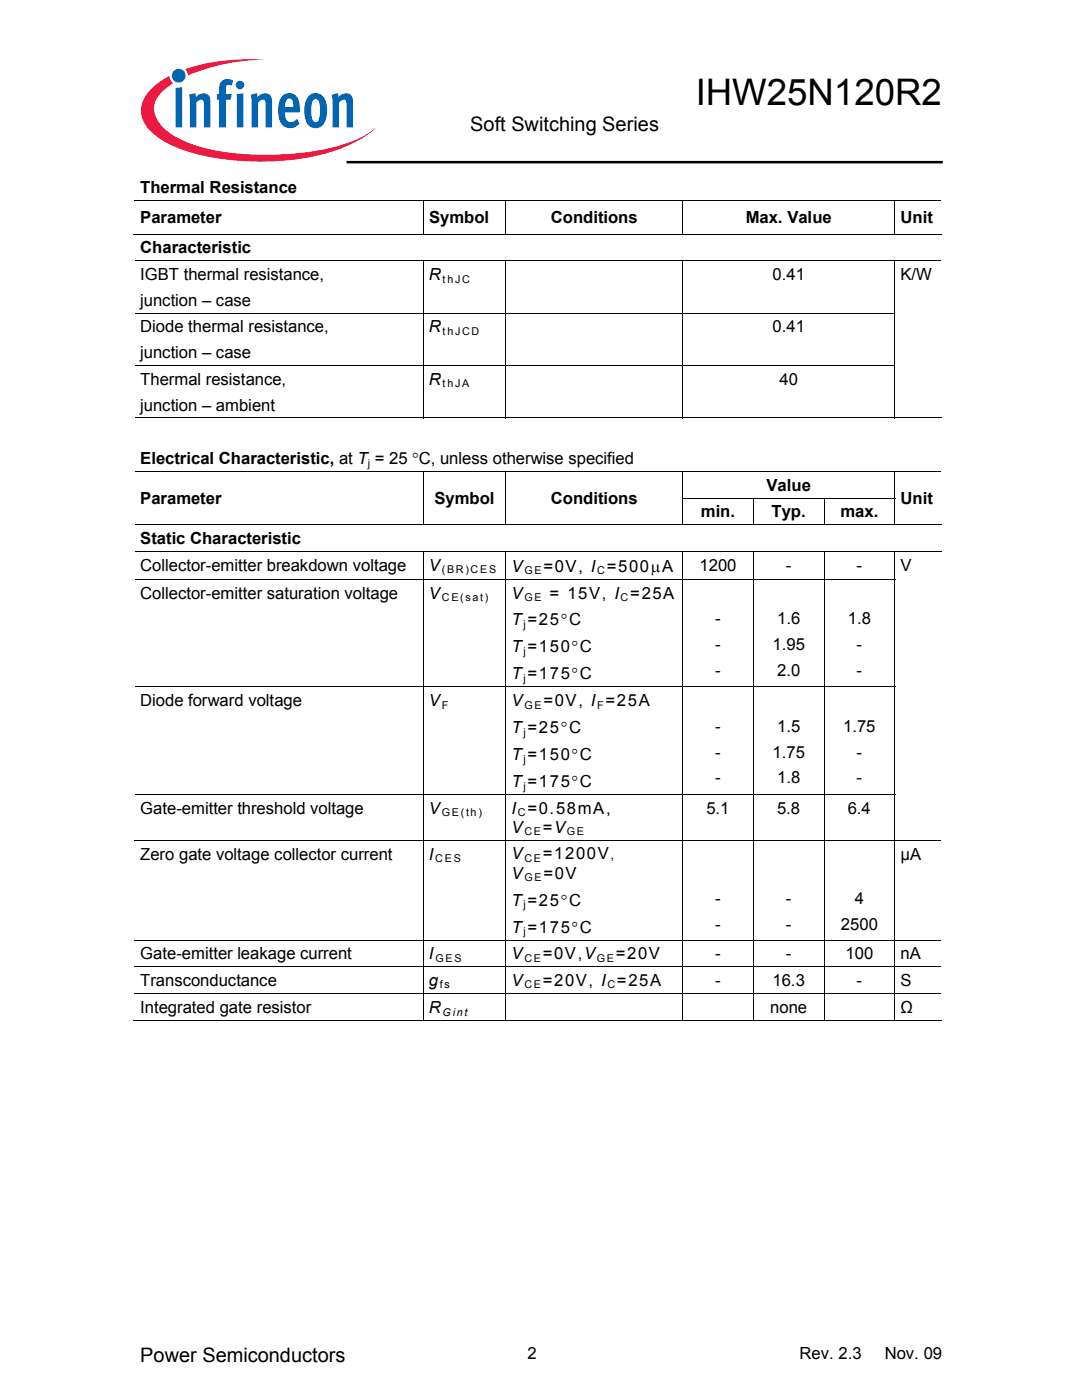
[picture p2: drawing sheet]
<svg xmlns="http://www.w3.org/2000/svg" width="216mm" height="279mm" viewBox="0 0 216 279" stroke-linecap="round" stroke-linejoin="round" font-family="sans-serif">
<path d="M69.2 32.4h118.9" fill="none" stroke="#000" stroke-width=".5"/>
<circle cx="35.7" cy="15.1" r="1.37" fill="#0066b3"/>
<g fill="#ed1941">
<path d="M37 13.8l1-.3a41.2 41.2 0 0 1 15.1-1.6 40.3 40.3 0 0 0-14.8 2.8l-.8 .4-.1-.7z"/>
<path d="M30.2 17.7a14.6 14.6 0 0 1 3.6-2.5 1.85 1.85 0 0 0 .7 1.4 7 7 0 0 0-3.8 4.7 6.1 6.1 0 0 0 2.8 5 26 26 0 0 0 12.6 4.2 56.5 56.5 0 0 0 23.6-2.1 16.4 16.4 0 0 0 5.1-2.8l.1 .1a29.9 29.9 0 0 1-16 6.1 52.5 52.5 0 0 1-23.1-2.1 13.9 13.9 0 0 1-6.8-4.7 5.4 5.4 0 0 1 1.2-7.3z"/>
</g>
<g fill="#0066b3">
<path d="M35.1 17.6l1.2-.2v8h-1.2z"/>
<path d="M37.7 18.9l1.2-.3 .2 .8a1.57 1.57 0 0 1 1.5-.8 1.57 1.57 0 0 1 1.3 1.1l.1 5.7h-1.3v-4.9a.65 .65 0 0 0-.5-.6 .65 .65 0 0 0-.8 .3l-.2 .3v4.9h-1.3v-4.9z"/>
<path d="M44.3 16.1a1.93 1.93 0 0 1 2.2 0l-.3 1-.2-.1a.63 .63 0 0 0-.7 0 .63 .63 0 0 0-.2 .7v1.1h1.2l-.3 1.1h-.9v5.5h-1.4v-5.5h-.4v-1.1h.4a3.2 3.2 0 0 1 .6-2.7z"/>
<path d="M50 18.9l1.2-.3 .2 .8a1.57 1.57 0 0 1 1.5-.8 1.57 1.57 0 0 1 1.3 1.1l.1 5.7h-1.3v-4.9a.65 .65 0 0 0-.5-.6 .65 .65 0 0 0-.8 .3l-.2 .3v4.9h-1.3v-4.9z"/>
<path d="M66.2 18.9l1.2-.3 .2 .8a1.57 1.57 0 0 1 1.5-.8 1.57 1.57 0 0 1 1.3 1.1v5.7h-1.3v-4.9a.65 .65 0 0 0-.5-.6 .65 .65 0 0 0-.7 .3l-.3 .3v4.9h-1.2v-4.9z"/>
<path d="M47 17a.85 .85 0 0 1 1.7 0 .85 .85 0 0 1-1.7 0zM47.3 18.8l1.3-.2v6.8h-1.3z"/>
<path d="M56.4 19.1a1.96 1.96 0 0 1 2-.4 1.96 1.96 0 0 1 1.3 1.7l.2 2h-3a1.43 1.43 0 0 0 1.4 1.9l1-.6 .5 1a2.29 2.29 0 0 1-2.4 .8 2.29 2.29 0 0 1-1.7-1.8 5.2 5.2 0 0 1 .7-4.6zM57.2 19.9l-.3 1.5h1.6v-1a.72 .72 0 0 0-.5-.7 .72 .72 0 0 0-.8 .2z"/>
<path d="M61.8 19a2.06 2.06 0 0 1 3.3 1.4 5.2 5.2 0 0 1-.9 4.8 2.09 2.09 0 0 1-2.2 .2 2.09 2.09 0 0 1-1.1-1.9l-.1-.7a4.5 4.5 0 0 1 1-3.8zM62.6 19.9a4.5 4.5 0 0 0-.5 3.1 1.28 1.28 0 0 0 .9 1.4 1.29 1.29 0 0 0 .8-1.4l.1-1.4a2.36 2.36 0 0 0-.5-1.7l-.4-.1z"/>
</g>
<g fill="none" stroke="#000" stroke-width=".2">
<path d="M26.8 39.9h161M26.6 46.7h57.8M26.9 52h160.9M84.4 40v6.8M84.4 52.1v10.3M84.5 46.7h16.4M100.9 40v6.8M100.9 52.1v10.3M101 46.7h35.1M136.2 40v6.8M136.2 52.1v10.3M136.3 46.7h42.2"/>
<path d="M178.5 40v6.8M178.5 52.1v10.3M178.6 46.7h9.4M26.9 62.5h151.6M26.9 73h151.6M84.4 62.6v10.3M84.4 73v10.5M100.9 62.6v10.3M100.9 73v10.5M136.2 62.6v10.3M136.2 73v10.5M178.5 62.6v10.3"/>
<path d="M178.5 73v10.5M26.9 83.4h57.5M26.9 94.1h160.9M84.4 94.2v5.1M84.4 99.5v5.3M84.5 83.4h16.4M100.9 94.2v5.1M100.9 99.5v5.3M101 83.4h35.1M136.1 99.4h42.5M136.2 94.2v5.1M136.2 99.5v5.3"/>
<path d="M136.3 83.4h42.2M150.3 99.5v5.3M164.4 99.5v5.3M178.5 94.2v5.1M178.5 99.5v5.3M178.6 83.4h9.2M26.9 104.7h57.5M26.9 110h160.9M26.9 115.6h151.7M84.4 110.1v5.4M84.4 115.7v21.3M84.5 104.7h16.4"/>
<path d="M100.9 110.1v5.4M100.9 115.7v21.3M101 104.7h35.1M136.2 110.1v5.4M136.2 115.7v21.3M136.3 104.7h13.9M150.3 110.1v5.4M150.3 115.7v21.3M150.4 104.7h14M164.4 110.1v5.4M164.4 115.7v21.3M164.5 104.7h14"/>
<path d="M178.5 110.1v5.4M178.5 115.7v21.3M178.6 104.7h9.2M26.9 137.1h151.7M84.4 137.2v21.3M100.9 137.2v21.3M136.2 137.2v21.3M150.3 137.2v21.3M164.4 137.2v21.3M178.5 137.2v21.3M26.9 158.6h151.7M84.4 158.7v8.9"/>
<path d="M100.9 158.7v8.9M136.2 158.7v8.9M150.3 158.7v8.9M164.4 158.7v8.9M178.5 158.7v8.9M26.8 167.7h161M84.4 167.8v19.7M100.9 167.8v19.7M136.2 167.8v19.7M150.3 167.8v19.7M164.4 167.8v19.7M178.5 167.8v19.7"/>
<path d="M26.8 187.6h161M26.8 192.9h161M26.8 198.3h161M84.4 187.7v5.1M84.4 193v5.3M84.4 198.4v5.4M100.9 187.7v5.1M100.9 193v5.3M100.9 198.4v5.4M136.2 187.7v5.1M136.2 193v5.3M136.2 198.4v5.4"/>
<path d="M150.3 187.7v5.1M150.3 193v5.3M150.3 198.4v5.4M164.4 187.7v5.1M164.4 193v5.3M164.4 198.4v5.4M178.5 187.7v5.1M178.5 193v5.3M178.5 198.4v5.4M26.6 203.7h57.8M84.5 203.7h16.4M101 203.7h35.1"/>
<path d="M136.3 203.7h13.9M150.4 203.7h14M164.5 203.7h14M178.6 203.7h9.4"/>
</g>
<path d="M178.5 62.4h.1v.2h-.1zM178.5 72.9h.1v.1h-.1zM84.4 99.3h.1v.2h-.1zM100.9 99.3h.1v.2h-.1z" fill="#000"/>
<text font-size="7.3" x="138.8" y="20.9">IHW25N120R2</text>
<g font-size="4">
<text x="93.8" y="26.1">Soft Switching Series</text>
<text x="28" y="271.8">Power Semiconductors</text>
</g>
<g font-size="3.3">
<text x="28" y="38.5">Thermal Resistance</text>
<text x="28" y="44.5">Parameter</text>
<text x="85.6" y="44.5">Symbol</text>
<text x="109.9" y="44.5">Conditions</text>
<text x="148.8" y="44.5">Max. Value</text>
<text x="179.7" y="44.5">Unit</text>
<text x="28" y="50.6">Characteristic</text>
<text x="28" y="55.9">IGBT thermal resistance,</text>
<text x="85.6" y="55.9">R</text>
<text x="154.2" y="55.9">0.41</text>
<text x="179.7" y="55.9">K/W</text>
<text x="28" y="61">junction – case</text>
<text x="28" y="66.3">Diode thermal resistance,</text>
<text x="28" y="71.5">junction – case</text>
<text x="85.6" y="66.3">R</text>
<text x="154.2" y="66.3">0.41</text>
<text x="28" y="76.8">Thermal resistance,</text>
<text x="85.6" y="76.8">R</text>
<text x="155.5" y="76.8">40</text>
<text x="28" y="81.9">junction – ambient</text>
<text x="28" y="92.6">Electrical Characteristic, at T = 25 °C, unless otherwise specified</text>
<text x="28" y="100.5">Parameter</text>
<text x="86.7" y="100.5">Symbol</text>
<text x="109.9" y="100.5">Conditions</text>
<text x="153" y="97.9">Value</text>
<text x="179.7" y="100.5">Unit</text>
<text x="139.8" y="103.2">min.</text>
<text x="154" y="103.2">Typ.</text>
<text x="167.7" y="103.2">max.</text>
<text x="28" y="108.6">Static Characteristic</text>
<text x="28" y="113.9">Collector-emitter breakdown voltage</text>
<text x="85.6" y="113.9">V</text>
<text x="139.6" y="113.9">1200</text>
<text x="156.8" y="113.9">-</text>
<text x="170.9" y="113.9">-</text>
<text x="179.7" y="113.9">V</text>
<text x="28" y="119.4">Collector-emitter saturation voltage</text>
<text x="85.6" y="119.4">V</text>
<text x="102.1" y="114.1">V</text>
<text x="102.1" y="119.4">V</text>
<text x="108.4" y="114.1">=0V, I =500µA</text>
<text x="109.7" y="119.4">= 15V, I =25A</text>
<text x="102.1" y="124.8">T =25°C</text>
<text x="142.7" y="124.6">-</text>
<text x="155.1" y="124.6">1.6</text>
<text x="169.2" y="124.6">1.8</text>
<text x="102.1" y="130.2">T =150°C</text>
<text x="142.7" y="129.7">-</text>
<text x="154.2" y="129.7">1.95</text>
<text x="170.9" y="129.7">-</text>
<text x="102.1" y="135.6">T =175°C</text>
<text x="142.7" y="134.9">-</text>
<text x="155.1" y="134.9">2.0</text>
<text x="170.9" y="134.9">-</text>
<text x="28" y="140.9">Diode forward voltage</text>
<text x="85.6" y="140.9">V</text>
<text x="102.1" y="140.9">V</text>
<text x="108.4" y="140.9">=0V, I =25A</text>
<text x="102.1" y="146.3">T =25°C</text>
<text x="142.7" y="146.1">-</text>
<text x="155.1" y="146.1">1.5</text>
<text x="168.3" y="146.1">1.75</text>
<text x="102.1" y="151.7">T =150°C</text>
<text x="142.7" y="151.2">-</text>
<text x="154.2" y="151.2">1.75</text>
<text x="170.9" y="151.2">-</text>
<text x="102.1" y="157.1">T =175°C</text>
<text x="142.7" y="156.4">-</text>
<text x="155.1" y="156.4">1.8</text>
<text x="170.9" y="156.4">-</text>
<text x="28" y="162.4">Gate-emitter threshold voltage</text>
<text x="85.6" y="162.4">V</text>
<text x="102.1" y="162.4">I =0.58mA,</text>
<text x="102.1" y="166.2">V</text>
<text x="108.3" y="166.2">=V</text>
<text x="140.9" y="162.4">5.1</text>
<text x="155.1" y="162.4">5.8</text>
<text x="169.2" y="162.4">6.4</text>
<text x="28" y="171.5">Zero gate voltage collector current</text>
<text x="85.6" y="171.5">I</text>
<text x="102.1" y="171.5">V</text>
<text x="108.3" y="171.5">=1200V</text>
<text x="179.7" y="171.5">µA</text>
<text x="102.1" y="175.3">V</text>
<text x="108.4" y="175.3">=0V</text>
<text x="102.1" y="180.7">T =25°C</text>
<text x="142.7" y="180.5">-</text>
<text x="142.7" y="185.7">-</text>
<text x="156.8" y="180.5">-</text>
<text x="156.8" y="185.7">-</text>
<text x="167.8" y="185.7">2500</text>
<text x="170.6" y="180.5">4</text>
<text x="28" y="191.5">Gate-emitter leakage current</text>
<text x="85.6" y="191.5">I</text>
<text x="102.1" y="186.1">T =175°C</text>
<text x="102.1" y="191.5">V</text>
<text x="108.3" y="191.5">=0V,V</text>
<text x="122.9" y="191.5">=20V</text>
<text x="142.7" y="191.5">-</text>
<text x="156.8" y="191.5">-</text>
<text x="168.7" y="191.5">100</text>
<text x="179.7" y="191.5">nA</text>
<text x="28" y="196.8">Transconductance</text>
<text x="85.6" y="196.8">g</text>
<text x="102.1" y="196.8">V</text>
<text x="108.3" y="196.8">=20V, I =25A</text>
<text x="142.7" y="196.8">-</text>
<text x="154.2" y="196.8">16.3</text>
<text x="170.9" y="196.8">-</text>
<text x="179.7" y="196.8">S</text>
<text x="28" y="202.2">Integrated gate resistor</text>
<text x="85.6" y="202.2">R</text>
<text x="153.7" y="202.2">none</text>
<text x="179.7" y="202.2">Ω</text>
<text x="105.3" y="271.2">2</text>
<text x="159.5" y="271.2">Rev. 2.3</text>
<text x="176.5" y="271.2">Nov. 09</text>
</g>
<text font-size="2.6" x="121.8" y="171.5">,</text>
<g font-size="2.2">
<text x="88.3" y="56.4">thJC</text>
<text x="88.3" y="66.8">thJCD</text>
<text x="88.3" y="77.3">thJA</text>
<text x="73.4" y="93.1">j</text>
<text x="88.1" y="120">C E(sa t)</text>
<text x="88.2" y="114.4">(BR)C ES</text>
<text x="104.6" y="114.6">GE</text>
<text x="104.6" y="120">GE</text>
<text x="119.2" y="114.6">C</text>
<text x="123.8" y="120">C</text>
<text x="104.5" y="125.3">j</text>
<text x="104.5" y="130.7">j</text>
<text x="104.5" y="136.1">j</text>
<text x="88.2" y="141.4">F</text>
<text x="104.6" y="141.4">GE</text>
<text x="119.2" y="141.4">F</text>
<text x="104.5" y="146.8">j</text>
<text x="104.5" y="152.2">j</text>
<text x="104.5" y="157.6">j</text>
<text x="88.2" y="162.9">GE(th )</text>
<text x="103.3" y="162.9">C</text>
<text x="104.6" y="166.7">C E</text>
<text x="113.1" y="166.7">GE</text>
<text x="86.8" y="172">C ES</text>
<text x="104.6" y="172">C E</text>
<text x="104.6" y="175.9">GE</text>
<text x="104.5" y="181.2">j</text>
<text x="86.9" y="192">GES</text>
<text x="104.5" y="186.6">j</text>
<text x="104.6" y="192">C E</text>
<text x="119.1" y="192">GE</text>
<text x="87.8" y="197.3">fs</text>
<text x="104.6" y="197.3">C E</text>
<text x="121.2" y="197.3">C</text>
<text x="88.3" y="202.7">Gint</text>
</g>
</svg>
